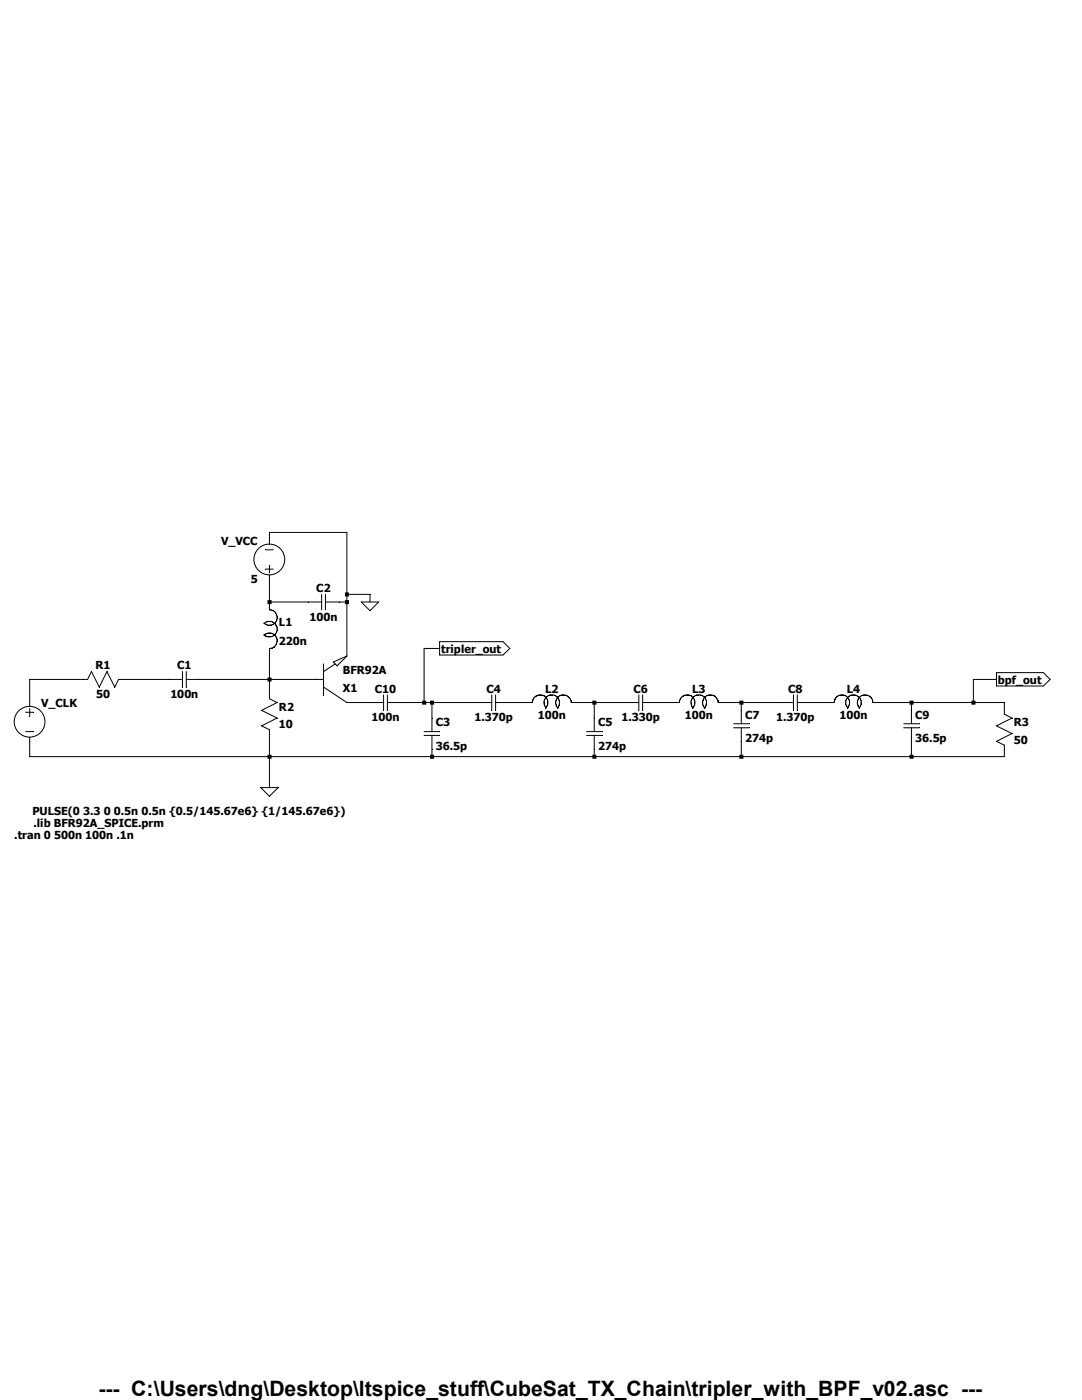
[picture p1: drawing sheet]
<svg xmlns="http://www.w3.org/2000/svg" width="216mm" height="279mm" viewBox="0 0 216 279" stroke-linecap="round" stroke-linejoin="round" font-family="sans-serif">
<g fill="none" stroke="#000" stroke-width=".2">
<path d="M53 113.6h1.5M53 109.7h1.5M53.8 108.6v-2.3h15.4v24.6M53.8 112.8v1.5M53.8 114.8v6.9a1.54 1.54 0 0 1 1.4 2.2 1.54 1.54 0 0 1-2.5 .4M64.2 118.6v3.1M64.9 118.6v3.1M69.2 118.6h4.6v1.5M36.4 135.6h-12.7l-.8 1.5-1.6-3.1-1.5 3.1-1.6-3.1-.7 1.6h-11.6v5.4M36.4 134v3.1M37.2 135.6h27.4M37.2 134v3.1"/>
<path d="M52.7 126.8a1.54 1.54 0 0 1 2.5 .5 1.54 1.54 0 0 1-1.4 2.1v10l1.5 .8-3.1 1.6 3.1 1.5-3.1 1.6 1.6 .7v11.6M52.7 124.5a1.55 1.55 0 0 1 2.1 0 1.55 1.55 0 0 1 0 2.2 1.55 1.55 0 0 1-2.1 0M53.8 120.1h10.4M64.6 132.5v6.2M64.6 137.1l4.6 3.1h7.3M64.9 120.1h4.3M66.5 132.1l2.7-1.2-1.9 2zM66.9 132.5l-2.3 1.5M72.1 120.1h3.5l-1.8 1.8zM76.5 138.7v3.1M77.3 138.7v3.1M87.7 129.4h-3.1v10.8"/>
<path d="M87.7 128.1h12.7l1.3 1.3-1.3 1.3h-12.7zM98.1 138.7v3.1M98.9 138.7v3.1M127.5 138.7v3.1M128.2 138.7v3.1M158.3 138.7v3.1M159.1 138.7v3.1M198.8 135.6h-4.6v4.6M198.8 134.2h9.4l1.3 1.4-1.3 1.3h-9.4zM5.1 142.2h1.6M5.1 146h1.6M5.9 141.4v1.5"/>
<path d="M52 157.2h3.5l-1.7 1.7zM77.3 140.2h20.8M84.6 146h3.1M84.6 146.8h3.1M86.2 140.2v5.8M86.2 146.8v4.2M98.9 140.2h7.4a1.54 1.54 0 0 1 2.1-1.4 1.54 1.54 0 0 1 .5 2.5M109 141.3a1.55 1.55 0 0 1 0-2.2 1.55 1.55 0 0 1 2.2 0 1.55 1.55 0 0 1 0 2.2M117.1 146h3M117.1 146.8h3M118.6 140.2v5.8M118.6 146.8v4.2"/>
<path d="M127.5 140.2h-13.5a1.55 1.55 0 0 0-2.2-1.4 1.55 1.55 0 0 0-.5 2.5M128.2 140.2h7.4a1.55 1.55 0 0 1 2.1-1.4 1.55 1.55 0 0 1 .5 2.5M138.3 141.3a1.54 1.54 0 0 1 0-2.2 1.54 1.54 0 0 1 2.2 0 1.54 1.54 0 0 1 0 2.2M146.4 144.4h3.1M146.4 145.2h3.1M147.9 140.2v4.2M147.9 145.2v5.8M158.3 140.2h-15a1.56 1.56 0 0 0-2.2-1.4 1.56 1.56 0 0 0-.5 2.5M159.1 140.2h7.4a1.53 1.53 0 0 1 2.1-1.4 1.53 1.53 0 0 1 .5 2.5M169.2 141.3a1.55 1.55 0 0 1 0-2.2 1.55 1.55 0 0 1 2.2 0 1.55 1.55 0 0 1 0 2.2M171.5 141.3a1.57 1.57 0 0 1-.3-1.6 1.54 1.54 0 0 1 1.7-1 1.54 1.54 0 0 1 1.3 1.5h26.2v2.3l1.5 .8-3.1 1.6 3.1 1.5-3.1 1.6 1.6 .7v2.3h-194.5v-3.8M180.3 144.4h3.1"/>
<path d="M180.3 145.2h3.1M181.9 140.2v4.2M181.9 145.2v5.8"/>
<circle cx="53.7" cy="111.7" r="3.1"/>
<circle cx="5.9" cy="144" r="3.1"/>
</g>
<g fill="#000">
<path d="M53.4 150.6h.8v.8h-.8zM68.8 118.2h.8v.8h-.8zM68.8 119.8h.8v.8h-.8zM84.2 139.8h.8v.8h-.8zM85.8 139.8h.8v.8h-.8zM85.8 150.6h.8v.8h-.8zM118.2 139.8h.8v.8h-.8zM118.2 150.6h.8v.8h-.8zM147.5 139.8h.8v.8h-.8zM147.5 150.6h.8v.8h-.8zM181.5 139.8h.8v.8h-.8zM181.5 150.6h.8v.8h-.8zM193.8 139.8h.8v.8h-.8z" fill-rule="evenodd"/>
<path d="M53.4 119.8h.8v.8h-.8zM53.4 135.2h.8v.8h-.8z" fill-rule="evenodd"/>
</g>
<text font-size="4.2" x="19.6" y="278.7">--- C:\Users\dng\Desktop\ltspice_stuff\CubeSat_TX_Chain\tripler_with_BPF_v02.asc ---</text>
<g font-size="2.2">
<text x="44.1" y="108.7">V_VCC</text>
<text x="50" y="116.4">5</text>
<text x="63.1" y="118.2">C2</text>
<text x="55.7" y="124.9">L1</text>
<text x="61.8" y="123.9">100n</text>
<text x="55.7" y="128.8">220n</text>
<text x="88" y="130.3">tripler_out</text>
<text x="19" y="133.6">R1</text>
<text x="35.3" y="133.6">C1</text>
<text x="68.4" y="134.5">BFR92A</text>
<text x="199.1" y="136.5">bpf_out</text>
<text x="8.2" y="141.1">V_CLK</text>
<text x="19.2" y="139.3">50</text>
<text x="34" y="139.3">100n</text>
<text x="55.7" y="141.9">R2</text>
<text x="68.4" y="138">X1</text>
<text x="74.1" y="144">100n</text>
<text x="74.8" y="138.2">C10</text>
<text x="94.7" y="144">1.370p</text>
<text x="97.1" y="138.2">C4</text>
<text x="107.3" y="143.5">100n</text>
<text x="108.8" y="138.2">L2</text>
<text x="124" y="144">1.330p</text>
<text x="126.4" y="138.2">C6</text>
<text x="136.7" y="143.5">100n</text>
<text x="138.1" y="138.2">L3</text>
<text x="148.7" y="143.4">C7</text>
<text x="154.9" y="144">1.370p</text>
<text x="157.3" y="138.2">C8</text>
<text x="167.5" y="143.5">100n</text>
<text x="169" y="138.2">L4</text>
<text x="182.6" y="143.4">C9</text>
<text x="55.7" y="145.3">10</text>
<text x="87" y="144.9">C3</text>
<text x="87" y="149.6">36.5p</text>
<text x="119.4" y="144.9">C5</text>
<text x="119.4" y="149.6">274p</text>
<text x="148.7" y="148">274p</text>
<text x="182.6" y="148">36.5p</text>
<text x="202.3" y="144.9">R3</text>
<text x="202.3" y="148.4">50</text>
<text x="2.8" y="167.3">.tran 0 500n 100n .1n</text>
<text x="6.5" y="162.6">PULSE(0 3.3 0 0.5n 0.5n {0.5/145.67e6} {1/145.67e6})</text>
<text x="6.7" y="165">.lib BFR92A_SPICE.prm</text>
</g>
</svg>
